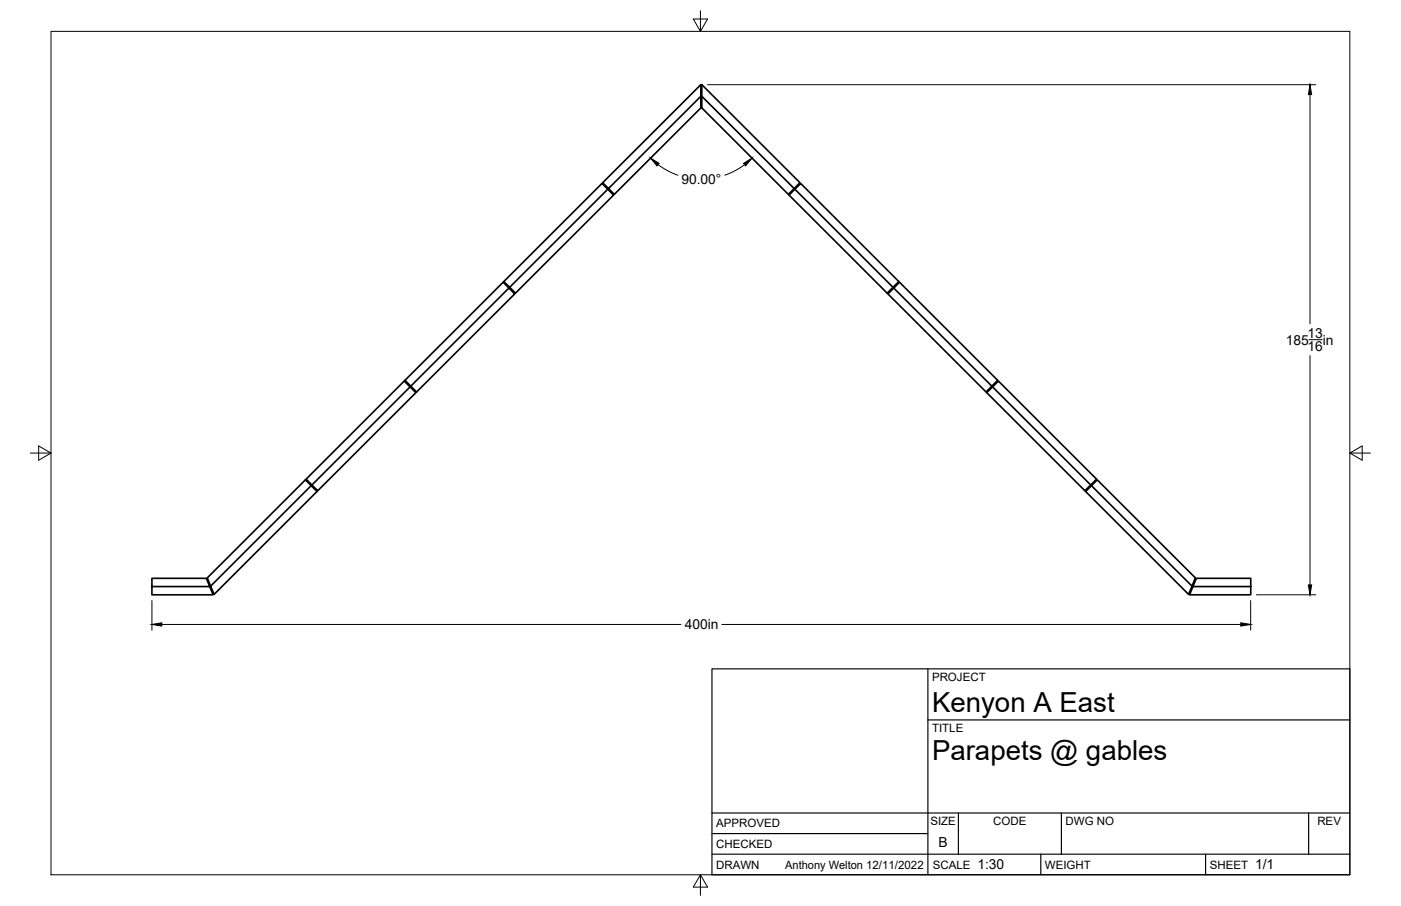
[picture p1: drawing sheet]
<svg xmlns="http://www.w3.org/2000/svg" width="432mm" height="279mm" viewBox="0 0 432 279" stroke-linecap="round" stroke-linejoin="round" font-family="sans-serif">
<!-- layer: Visible -->
<g fill="none" stroke="#000" stroke-width=".51">
<path d="M216 29.7l-28.5 28.4-1.7-1.8 30.2-30.2 .1 7.1-26.8 26.7-1.8-1.8M216.3 29.7l28.5 28.4-1.8 1.8-26.8-26.7 .1-7.1 30.2 30.2-1.7 1.8M185.5 56.6l3.6 3.6-30.2 30.2-3.6-3.6zM187.3 58.4l-30.2 30.2M245 58.4l30.2 30.2M243.2 60.2l3.6-3.6 30.2 30.2-3.6 3.6zM156.8 88.8l-30.2 30.3M275.5 88.8l30.2 30.3M277.2 87l30.3 30.3-3.6 3.6-30.2-30.3zM124.8 117.3l30.3-30.3 3.5 3.6-30.2 30.3zM126.4 119.3l1.8 1.8-30.3 30.2-1.8-1.7M305.9 119.3l30.3 30.3"/>
<path d="M304.1 121.1l3.6-3.6 30.3 30.3-3.6 3.5zM94.3 147.8l30.3-30.3 1.8 1.8-30.3 30.3zM95.9 149.8l-31 31 1.1 2.5 31.7-31.7-3.6-3.6-30.2 30.2 1 2.6M336.4 149.8l1.8-1.8 30.2 30.2-2.1 5.1-31.7-31.7 1.8-1.8 31 31M46.8 180.9v2.5h18.9l-2.1-5h-16.8v2.5h17.8M367.7 180.9l1-2.5h16.8v5h-18.9l1.1-2.5h17.8"/>
</g>
<!-- layer: Border -->
<path d="M15.7 9.7h400.3v260.1h-400.3zM215.9 3.3v6.4l-2.2-3.8h4.4l-2.2 3.8M9.4 139.7h6.3l-3.8-2.2v4.4l3.8-2.2M416 139.7l3.8 2.2v-4.4l-3.8 2.2h6.4M215.9 269.8l2.2 3.8h-4.4l2.2-3.8v6.3" fill="none" stroke="#000" stroke-width=".31"/>
<!-- layer: Titleblock -->
<path d="M219.4 206.3h196.6v63.5h-196.6zM286 206.3v63.5M286 222h130M219.4 257.1h66.6M219.4 250.7h196.6M295.4 250.7v12.7M327.1 250.7v12.7M403.3 250.7v12.7M219.4 263.4h196.6M320.8 263.4v6.4M371.6 263.4v6.4" fill="none" stroke="#000" stroke-width=".36"/>
<!-- layer: FD_Dimensions -->
<path d="M218.1 26.1h187.4M403.8 29.2v70.7M202.8 50.8a22.1 22.1 0 0 0 6.1 3.2M229.5 50.8a22.1 22.1 0 0 1-6.1 3.2M403.4 104.8h4.1M403.8 109.7v70.7M46.8 185.2v9.2M49.9 192.6h159.9M222.5 192.6h159.9M385.5 185.2v9.2M387.2 183.4h18.3" fill="none" stroke="#000" stroke-width=".31"/>
<path d="M403.8 26.1l.5 3.1h-1.1zM200.5 48.8l2.7 1.6-.7 .8zM229.2 50.4l2.6-1.6-2 2.4zM46.8 192.6l3.1-.5v1zM382.4 192.1l3.1 .5-3.1 .5zM403.2 180.4h1.1l-.5 3z" fill="#000" stroke="#000" stroke-width=".31"/>
<g font-size="8.5">
<text x="287.3" y="219.5">Kenyon A East</text>
<text x="287.3" y="234.5">Parapets @ gables</text>
</g>
<g font-size="4.3">
<text x="210" y="56.7">90.00°</text>
<text x="396.3" y="106.3">185</text>
<text x="403" y="104.2">13</text>
<text x="407.7" y="106.3">in</text>
<text x="403" y="108.4">16</text>
<text x="211.1" y="194.1">400in</text>
<text x="289.3" y="261.2">B</text>
<text x="301.2" y="268.1">1:30</text>
<text x="386.8" y="268.1">1/1</text>
</g>
<g font-size="3.5">
<text x="287.3" y="210.1">PROJECT</text>
<text x="287.3" y="225.8">TITLE</text>
<text x="220.7" y="255.2">APPROVED</text>
<text x="286.7" y="254.5">SIZE</text>
<text x="306.1" y="254.5">CODE</text>
<text x="328.4" y="254.5">DWG NO</text>
<text x="406" y="254.5">REV</text>
<text x="220.7" y="261.5">CHECKED</text>
<text x="220.7" y="267.9">DRAWN</text>
<text x="242" y="267.9">Anthony Welton 12/11/2022</text>
<text x="287.5" y="267.9">SCALE</text>
<text x="322.1" y="267.9">WEIGHT</text>
<text x="372.9" y="267.9">SHEET</text>
</g>
</svg>
